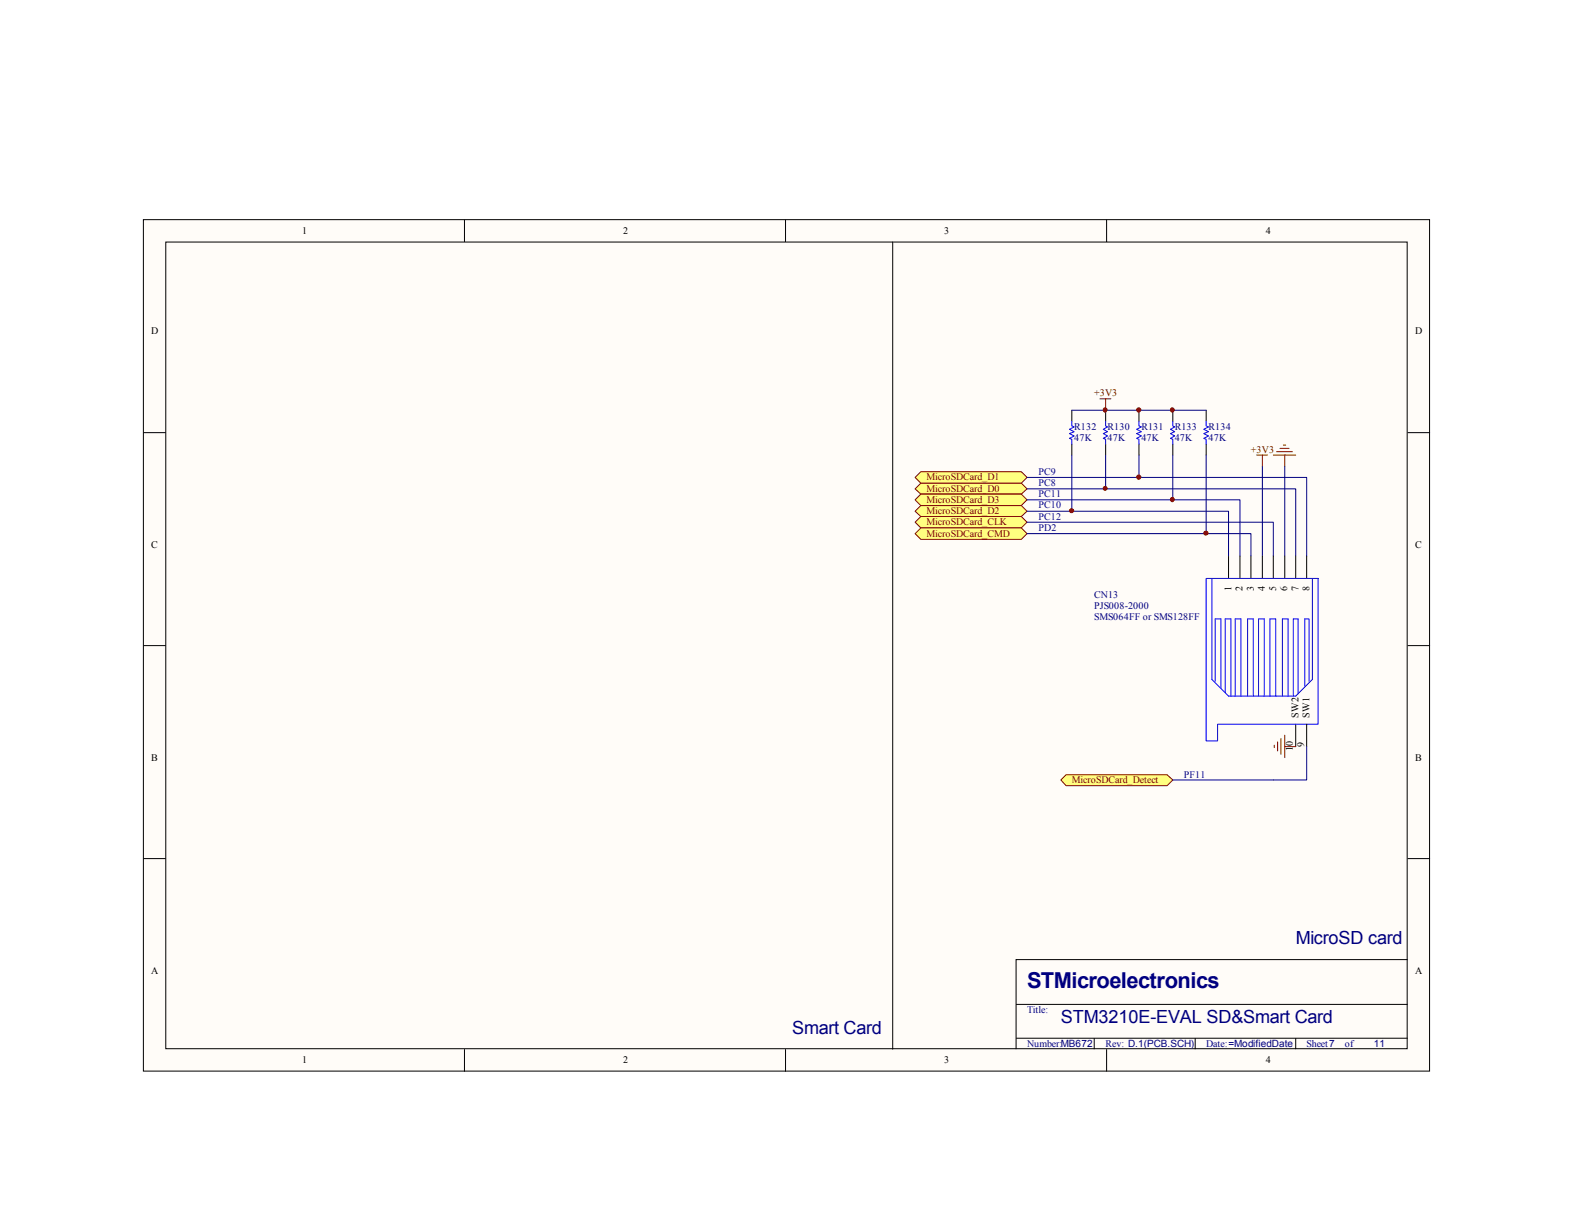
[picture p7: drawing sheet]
<svg xmlns="http://www.w3.org/2000/svg" width="279mm" height="216mm" viewBox="0 0 279 216" stroke-linecap="round" stroke-linejoin="round" font-family="sans-serif">
<path d="M25.5 39h228.6v151.3h-228.6z" fill="#fffcf8"/>
<g fill="none" stroke="#000" stroke-width=".18">
<path d="M25.5 39h228.6v151.3h-228.6zM82.5 39v4M139.6 39v4M196.7 39v4M29.5 43h220.6v143.4h-220.6zM25.5 76.9h4M250.2 76.9h4M25.5 114.7h4M250.2 114.7h4M25.5 152.6h4M250.2 152.6h4M180.6 178.5h69.6"/>
<path d="M250.2 170.5h-69.6v15.9M82.5 186.4v4M139.6 186.4v4M180.6 184.5h69.6M194.5 184.5v1.9M196.7 186.4v4M212.4 184.5v1.9M230.3 184.5v1.9"/>
</g>
<path d="M227.5 79.7h1.6M228.1 79.1h.4M223.4 80.9h1.9M224.4 80.9v2M226.3 80.9h4M226.9 80.3h2.8M228.3 80.9v2" fill="none" stroke="#800000" stroke-width=".18"/>
<path d="M224.4 82.9v15.9M228.3 82.9v15.9" fill="none" stroke="#000080" stroke-width=".18"/>
<g fill="#ffff80" stroke="#800000" stroke-width=".18">
<path d="M162.6 92.8l1.1-1h17.8l1 1-1 1h-17.8z" fill-rule="evenodd"/>
<path d="M162.6 94.8l1.1-1h17.8l1 1-1 1h-17.8z" fill-rule="evenodd"/>
</g>
<path d="M182.5 92.8h43.8v6M182.5 94.8h39.8v4" fill="none" stroke="#000080" stroke-width=".18"/>
<path d="M218.4 98.8v4M220.4 98.8v4M222.3 98.8v4M224.4 98.8v4M226.3 98.8v4M228.3 98.8v4M230.3 98.8v4M232.2 98.8v4M230.3 128.7v4M232.2 128.7v4" fill="none" stroke="#000" stroke-width=".18"/>
<path d="M214.4 102.8h19.9v25.9h-17.9v3h-2zM215.4 102.8v17.9l3 3h11.9l3-3v-17.9M216 121.1v-11.1h1v12.3M217.8 123.1v-13.1h1v13.7M219.5 123.7v-13.7h1.1v13.7M221.7 123.7v-13.7h1.1v13.7M223.7 123.7v-13.7h1v13.7M225.7 123.7v-13.7h1v13.7M227.9 123.7v-13.7h1v13.7M230.7 123.3v-13.3h-.8v13.7M232.7 121.1v-11.1h-.8v11.9" fill="none" stroke="#00f" stroke-width=".18"/>
<path d="M162.6 86.9l1.1-1h17.8l1 1-1 .9h-17.8z" fill-rule="evenodd" fill="#ffff80" stroke="#800000" stroke-width=".18"/>
<path d="M158.7 43v143.4" fill="none" stroke="#000" stroke-width=".18"/>
<g fill="#ffff80" stroke="#800000" stroke-width=".18">
<path d="M162.6 84.8l1.1-1h17.8l1 1-1 1.1h-17.8z" fill-rule="evenodd"/>
<path d="M162.6 90.8l1.1-1h17.8l1 1-1 1h-17.8z" fill-rule="evenodd"/>
<path d="M162.6 88.8l1.1-1h17.8l1 1-1 1h-17.8z" fill-rule="evenodd"/>
</g>
<path d="M182.5 84.8h49.7v14M182.5 86.9h47.8v11.9M182.5 88.8h37.9v10M182.5 90.8h35.9v8" fill="none" stroke="#000080" stroke-width=".18"/>
<path d="M226.5 132.4v.4M227.1 131.8v1.6M227.7 131.2v2.8M228.3 130.6v4M228.3 132.7h2" fill="none" stroke="#800000" stroke-width=".18"/>
<path d="M188.6 138.6l.9-.9h17.9l1 .9-1 1h-17.9z" fill-rule="evenodd" fill="#ffff80" stroke="#800000" stroke-width=".18"/>
<path d="M190.5 72.9h23.9M190.5 80.9v9.9M196.5 80.9v6M202.4 80.9v3.9M208.4 80.9v7.9M214.4 80.9v13.9M232.2 132.7v5.9h-23.8" fill="none" stroke="#000080" stroke-width=".18"/>
<path d="M190.5 72.9v1.9M190.5 78.9v2M196.5 72.9v1.9M196.5 78.9v2M202.4 72.9v1.9M202.4 78.9v2M208.4 72.9v1.9M208.4 78.9v2M214.4 72.9v1.9M214.4 78.9v2" fill="none" stroke="#000" stroke-width=".18"/>
<path d="M190.5 74.8v.9l.4 .2-.8 .4 .8 .4-.8 .3 .8 .5-.8 .4 .4 .2v.8M196.5 74.8v.9l.3 .2-.7 .4 .7 .4-.7 .3 .7 .5-.7 .4 .4 .2v.8M202.4 74.8v.9l.5 .2-.9 .4 .9 .4-.9 .3 .9 .5-.9 .4 .4 .2v.8M208.4 74.8v.9l.4 .2-.8 .4 .8 .4-.8 .3 .8 .5-.8 .4 .4 .2v.8M214.4 74.8v.9l.4 .2-.8 .4 .8 .4-.8 .3 .8 .5-.8 .4 .4 .2v.8" fill="none" stroke="#00f" stroke-width=".18"/>
<path d="M195.5 70.9h1.9M196.5 70.9v2" fill="none" stroke="#800000" stroke-width=".18"/>
<g fill="#800000" stroke="#800000" stroke-width=".18">
<circle cx="190.5" cy="90.8" r=".37"/>
<circle cx="196.4" cy="86.8" r=".35"/>
<circle cx="196.4" cy="72.8" r=".36"/>
<circle cx="202.4" cy="84.8" r=".38"/>
<circle cx="202.4" cy="72.8" r=".38"/>
<circle cx="208.3" cy="88.8" r=".36"/>
<circle cx="208.3" cy="72.8" r=".36"/>
<circle cx="214.3" cy="94.7" r=".37"/>
</g>
<text font-size="3.9" fill="#000080" x="182.5" y="175.5">STMicroelectronics</text>
<g font-size="3.2" fill="#000080">
<text x="230.3" y="167.8">MicroSD card</text>
<text x="140.8" y="183.7">Smart Card</text>
<text x="188.6" y="181.8">STM3210E-EVAL SD&amp;Smart Card</text>
</g>
<g font-size="1.8">
<text x="53.7" y="41.6">1</text>
<text x="110.7" y="41.6">2</text>
<text x="167.8" y="41.6">3</text>
<text x="225" y="41.6">4</text>
<text x="26.8" y="59.4">D</text>
<text x="251.5" y="59.4">D</text>
<text x="26.8" y="97.4">C</text>
<text x="251.5" y="97.4">C</text>
<text x="218.9" y="105" transform="rotate(-90 218.9 105)">1</text>
<text x="220.8" y="105" transform="rotate(-90 220.8 105)">2</text>
<text x="222.8" y="105" transform="rotate(-90 222.8 105)">3</text>
<text x="224.8" y="105" transform="rotate(-90 224.8 105)">4</text>
<text x="226.8" y="105" transform="rotate(-90 226.8 105)">5</text>
<text x="228.8" y="105" transform="rotate(-90 228.8 105)">6</text>
<text x="230.8" y="105" transform="rotate(-90 230.8 105)">7</text>
<text x="232.7" y="105" transform="rotate(-90 232.7 105)">8</text>
<text x="230.8" y="127.5" transform="rotate(-90 230.8 127.5)">SW2</text>
<text x="232.7" y="127.5" transform="rotate(-90 232.7 127.5)">SW1</text>
<text x="26.8" y="135.2">B</text>
<text x="229.8" y="133.4" transform="rotate(-90 229.8 133.4)">10</text>
<text x="231.8" y="132.7" transform="rotate(-90 231.8 132.7)">9</text>
<text x="251.5" y="135.2">B</text>
<text x="26.8" y="173.1">A</text>
<text x="251.5" y="173.1">A</text>
<text x="53.7" y="189">1</text>
<text x="110.7" y="189">2</text>
<text x="167.8" y="189">3</text>
<text x="225" y="189">4</text>
</g>
<g font-size="1.8" fill="#800000">
<text x="194.5" y="70.4">+3V3</text>
<text x="222.3" y="80.4">+3V3</text>
<text x="164.7" y="87.4">MicroSDCard_D0</text>
<text x="164.7" y="85.3">MicroSDCard_D1</text>
<text x="164.7" y="89.3">MicroSDCard_D3</text>
<text x="164.7" y="93.3">MicroSDCard_CLK</text>
<text x="164.7" y="95.3">MicroSDCard_CMD</text>
<text x="164.7" y="91.4">MicroSDCard_D2</text>
<text x="190.5" y="139.2">MicroSDCard_Detect</text>
</g>
<g font-size="1.8" fill="#000080">
<text x="190.9" y="76.4">R132</text>
<text x="196.8" y="76.4">R130</text>
<text x="202.9" y="76.4">R131</text>
<text x="208.8" y="76.4">R133</text>
<text x="214.8" y="76.4">R134</text>
<text x="190.9" y="78.4">47K</text>
<text x="196.8" y="78.4">47K</text>
<text x="202.9" y="78.4">47K</text>
<text x="208.8" y="78.4">47K</text>
<text x="214.8" y="78.4">47K</text>
<text x="194.5" y="106.3">CN13</text>
<text x="194.5" y="110.2">SMS064FF or SMS128FF</text>
<text x="194.5" y="108.3">PJS008-2000</text>
<text x="182.5" y="180">Title:</text>
<text x="182.5" y="186">Number:MB672</text>
<text x="196.5" y="186">Rev: D.1(PCB.SCH)</text>
<text x="214.4" y="186">Date:=ModifiedDate</text>
<text x="232.2" y="186">Sheet7</text>
<text x="239" y="186">of</text>
<text x="244.2" y="186.1">11</text>
</g>
<g font-size="1.8" fill="#0c0087">
<text x="184.6" y="86.4">PC8</text>
<text x="184.6" y="84.4">PC9</text>
<text x="184.6" y="88.4">PC11</text>
<text x="184.6" y="90.3">PC10</text>
<text x="184.6" y="94.3">PD2</text>
<text x="184.6" y="92.4">PC12</text>
<text x="210.4" y="138.2">PF11</text>
</g>
</svg>
